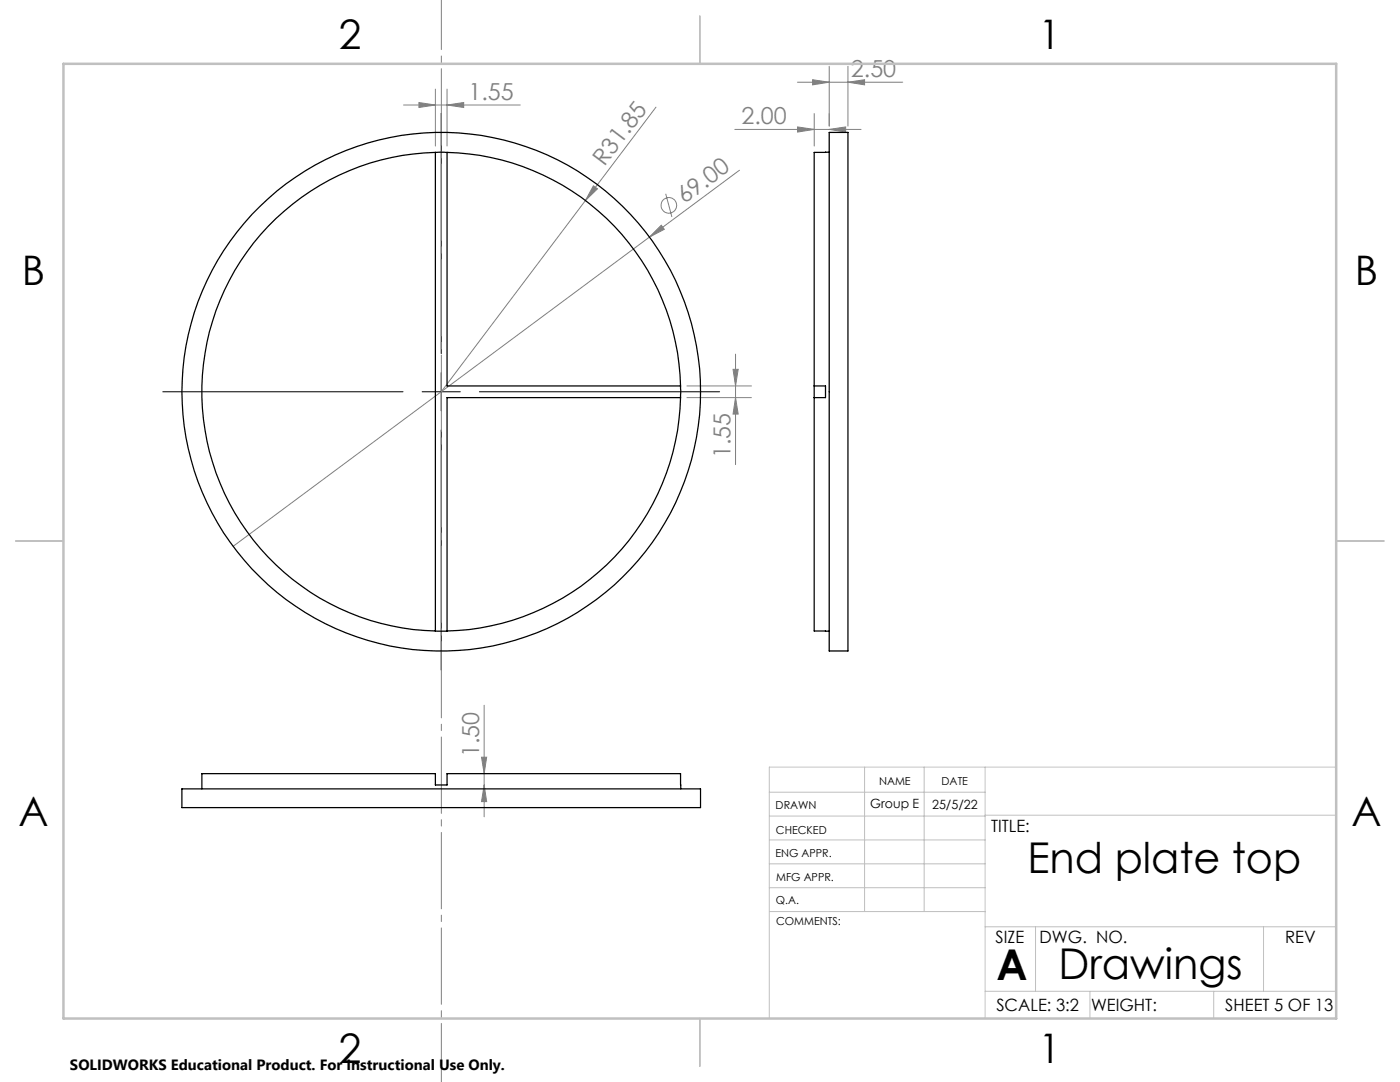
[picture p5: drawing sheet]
<svg xmlns="http://www.w3.org/2000/svg" width="279mm" height="216mm" viewBox="0 0 279 216" stroke-linecap="round" stroke-linejoin="round" font-family="sans-serif">
<g fill="none" stroke="#808080" stroke-width=".2">
<path d="M86.9 17.8v11.3M89.2 17.8v11.3M159.1 16.4h21.1M162.2 15.9l3.3 .5-3.3 .5zM165.5 13.2v12M169.2 16.4l3.3-.5v1zM169.2 13.2v12M80.5 21h23.3M83.6 20.5l3.3 .5-3.3 .4zM89.2 21l3.3-.5v.9zM118.4 37.1l.8 .6-2.4 2.3zM130.9 21.4l-14.1 18.6"/>
<path d="M132.9 38.7l1.2 4.6M146.6 25.8h25.2M147.6 34l-18 13.3M159.2 25.3l3.3 .5-3.3 .6zM162.5 22.6v6.5M165.5 25.8l3.3-.5v1.1zM116.8 40l-28.7 38.2M129.6 47.3l-83.1 61.7M132 44.9l.6 .9-3 1.5zM137.1 79.3h12.9M137.1 77h12.9M146.3 73.7h1l-.5 3.3z"/>
<path d="M146.8 79.3l.5 3.3h-1zM146.8 70.7v22M96.1 151.1h1l-.5 3.3zM96.6 156.6l.5 3.3h-1zM96.6 140.7v22.3"/>
<circle cx="133.5" cy="41" r="1.56"/>
</g>
<path d="M88.1 22.6v48M32.5 78.2h47.9M84.2 78.2h7.7M88.1 74.4v7.6M95.7 78.2h47.9M88.1 85.8v47.9" fill="none" stroke="#000" stroke-width=".2"/>
<g fill="none" stroke="#c0c0c0" stroke-width=".2">
<path d="M153.5 158.1h43.1M172.5 153.1v28.8M184.4 153.1v28.8M196.6 153.1v50.1M266.7 153.1h-113.2v50.1M153.5 167.6h43.1M153.5 162.8h43.1M153.5 172.4h43.1M153.5 177.1h43.1M196.6 162.7h70.1M153.6 181.9h43M196.6 197.8h70.1"/>
<path d="M196.6 184.9h70.1M206.7 184.9v12.9M217.5 197.8v5.4M242.2 197.8v5.4M252.2 184.9v12.9"/>
</g>
<path d="M139.7 3.2v9.5M3.1 107.9h9.6M266.7 107.9h9.5M139.7 203.2v9.6" fill="none" stroke="#c0c0c0" stroke-width=".25"/>
<path d="M12.7 12.7h254v190.5h-254z" fill="none" stroke="#c0c0c0" stroke-width=".5"/>
<path d="M88.1 0v216" fill="none" stroke="#808080" stroke-width=".2" stroke-dasharray="15.2 1.3 1.3 1.3" stroke-dashoffset=".7"/>
<g fill="#808080">
<path d="M132 44.9l.6 .9-3 1.5z"/>
<path d="M118.4 37.1l.8 .6-2.4 2.3z"/>
<path d="M89.2 21l3.3-.5v.9zM83.6 20.5l3.3 .5-3.3 .4z"/>
<path d="M159.2 25.3l3.3 .5-3.3 .6zM165.5 25.8l3.3-.5v1.1z"/>
<path d="M96.6 156.6l.5 3.3h-1zM96.1 151.1h1l-.5 3.3z"/>
<path d="M146.8 79.3l.5 3.3h-1zM146.3 73.7h1l-.5 3.3z"/>
<path d="M162.2 15.9l3.3 .5-3.3 .5zM169.2 16.4l3.3-.5v1z"/>
</g>
<g fill="none" stroke="#000" stroke-width=".25">
<path d="M86.9 30.4a47.8 47.8 0 0 0-46.6 47.8 47.8 47.8 0 0 0 46.6 47.7M86.9 30.4h2.3M86.9 30.4v95.5M89.2 30.4a47.7 47.7 0 0 1 46.6 46.6M89.2 30.4v46.6h46.6M164.7 30.4h.1M165.5 26.4h3.7v103.5h-3.7zM165.5 30.4h-3v46.6M135.8 79.3a47.7 47.7 0 0 1-46.6 46.6M135.8 77v2.3M135.8 79.3h-46.6v46.6M162.5 77h2.2v2.3h-2.2"/>
<path d="M162.5 79.3v46.6h3M162.5 77v2.3M86.9 125.9h2.3M164.7 125.9h.1M36.3 157.4h103.5v3.7h-103.5zM40.3 157.4v-3h46.6v2.2h2.3v-2.2h46.6l.1 3"/>
<circle cx="88.1" cy="78.2" r="51.8"/>
</g>
<g font-size="8.5">
<text x="205" y="174.2">End plate top</text>
<text x="198.9" y="195.5">A</text>
<text x="211.2" y="195.4">Drawings</text>
</g>
<g font-size="8.1">
<text x="67.6" y="9.7">2</text>
<text x="207.3" y="9.7">1</text>
<text x="4.4" y="57">B</text>
<text x="270.4" y="57">B</text>
<text x="3.7" y="164.9">A</text>
<text x="269.7" y="164.9">A</text>
<text x="67.6" y="212.2">2</text>
<text x="207.3" y="212.2">1</text>
</g>
<g font-size="4.7" fill="#808080">
<text x="169.8" y="15.4">2.50</text>
<text x="93.5" y="19.9">1.55</text>
<text x="148" y="24.8">2.00</text>
<text x="120.6" y="33.3" transform="rotate(-53 120.6 33.3)">R31.85</text>
<text x="136.6" y="40.8" transform="rotate(-37 136.6 40.8)">69.00</text>
<text x="145.8" y="91.4" transform="rotate(-90 145.8 91.4)">1.55</text>
<text x="95.6" y="151.1" transform="rotate(-90 95.6 151.1)">1.50</text>
</g>
<g font-size="3.4">
<text x="197.8" y="166">TITLE:</text>
<text x="198.7" y="188.1">SIZE</text>
<text x="207.5" y="188.1">DWG. NO.</text>
<text x="256.5" y="188.2">REV</text>
<text x="198.8" y="201.7">SCALE: 3:2</text>
<text x="217.7" y="201.8">WEIGHT:</text>
<text x="244.5" y="201.7">SHEET 5 OF 13</text>
</g>
<text font-size="3" x="14" y="213.5">SOLIDWORKS Educational Product. For Instructional Use Only.</text>
<g font-size="2.5">
<text x="173.7" y="161.3">Group E</text>
<text x="186" y="161.4">25/5/22</text>
</g>
<g font-size="2.2">
<text x="154.8" y="161.4">DRAWN</text>
<text x="175.4" y="156.6">NAME</text>
<text x="187.9" y="156.7">DATE</text>
<text x="154.9" y="166.3">CHECKED</text>
<text x="154.8" y="171">ENG APPR.</text>
<text x="154.9" y="175.7">MFG APPR.</text>
<text x="154.9" y="180.4">Q.A.</text>
<text x="154.9" y="184.6">COMMENTS:</text>
</g>
</svg>
